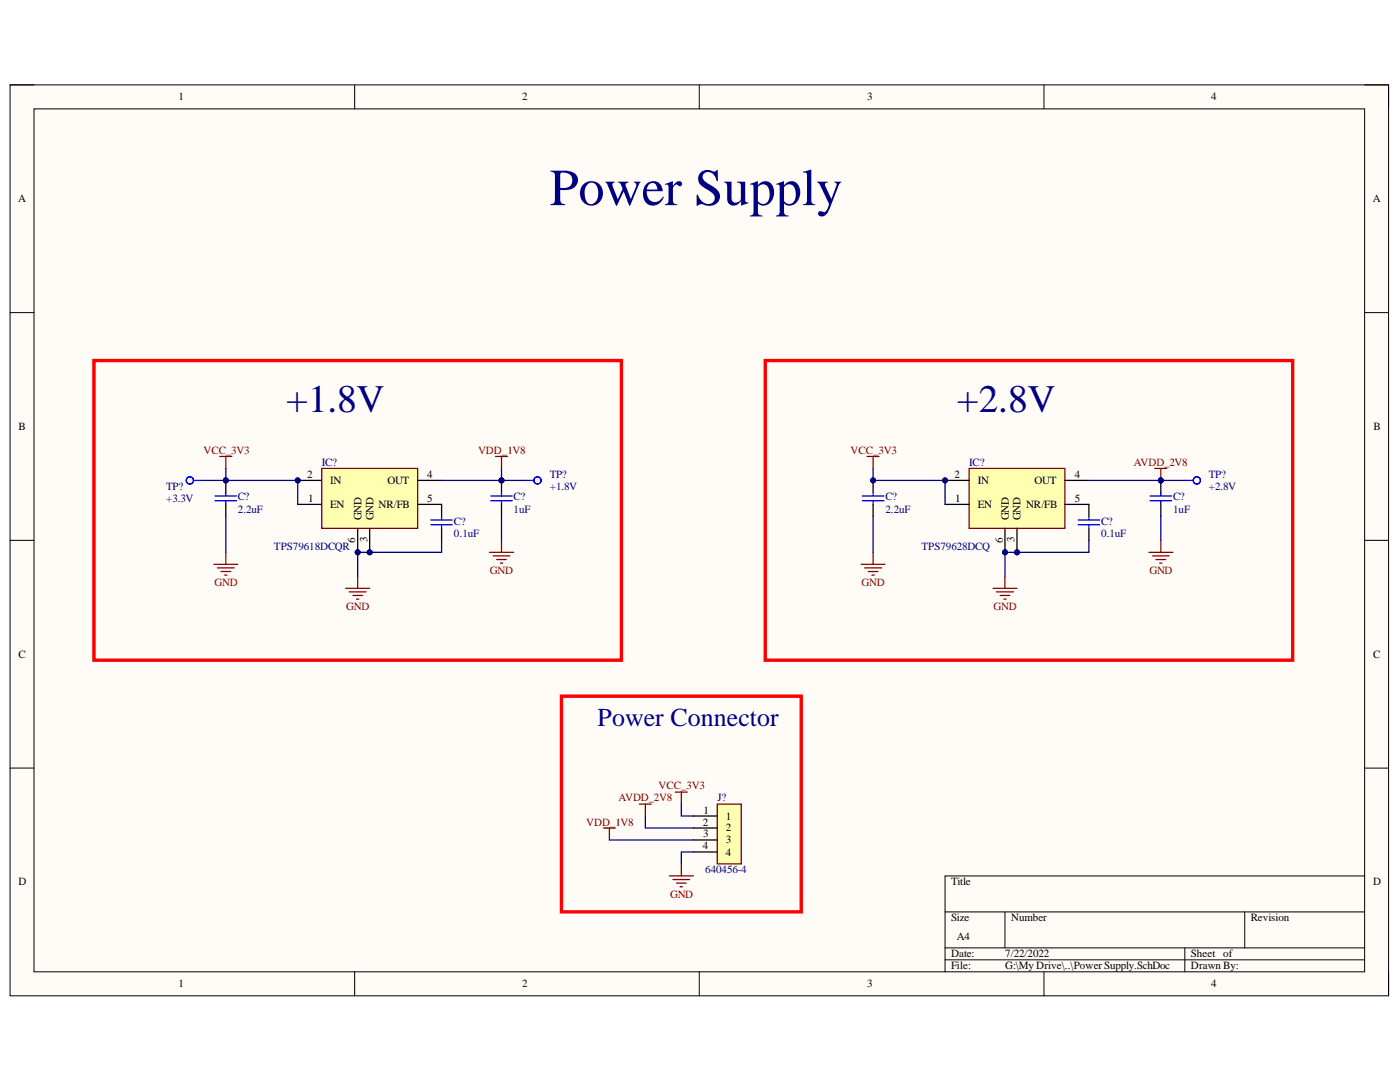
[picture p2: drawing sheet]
<svg xmlns="http://www.w3.org/2000/svg" width="279mm" height="216mm" viewBox="0 0 279 216" stroke-linecap="round" stroke-linejoin="round" font-family="sans-serif">
<path d="M2 16.9h275.1v181.8h-275.1z" fill-rule="evenodd" fill="#fffcf8"/>
<path d="M2 16.9h275.1v181.8h-275.1z" fill="none" stroke="#000" stroke-width=".2"/>
<path d="M6.8 21.7h265.5v172.2h-265.5z" fill-rule="evenodd" fill="#fffcf8"/>
<g fill="none" stroke="#000" stroke-width=".2">
<path d="M2 16.9h4.8M70.8 16.9v4.8M139.6 16.9v4.8M208.3 16.9v4.8M272.3 16.9h4.8v4.8M6.8 21.7h265.5v172.2h-265.5zM2 62.4h4.8M272.3 62.4h4.8M2 107.8h4.8M272.3 107.8h4.8M2 153.3h4.8M272.3 153.3h4.8"/>
<path d="M272.3 174.8h-83.7v19.1M70.8 193.9v4.8M139.6 193.9v4.8M188.6 182h83.7M188.6 189.1h83.7M188.6 191.5h83.7M200.6 182v7.1M208.3 193.9v4.8M236.5 189.1v4.8M248.4 182v7.1M277.1 193.9v4.8"/>
</g>
<path d="M193.4 93.5h19.1v11.9h-19.1z" fill-rule="evenodd" fill="#ffffb0"/>
<path d="M193.4 93.5h19.1v11.9h-19.1z" fill="none" stroke="#800000" stroke-width=".25"/>
<path d="M188.6 95.9h4.8M212.5 95.9h4.8M188.6 100.6h4.8M212.5 100.6h4.8" fill="none" stroke="#000" stroke-width=".25"/>
<path d="M64.2 93.5h19.1v11.9h-19.1z" fill-rule="evenodd" fill="#ffffb0"/>
<g fill="none" stroke="#800000" stroke-width=".25">
<path d="M43.9 91.1h2.4M45.1 91.1v2.4M64.2 93.5h19.1v11.9h-19.1zM98.9 91.1h2.4M100.1 91.1v2.4M173.1 91.1h2.4M174.2 91.1v2.4M230.5 93.5h2.4M231.7 93.5v2.4M42.7 112.6h4.8M43.4 113.3h3.3M44.1 114h1.9"/>
<path d="M44.8 114.8h.5M45.1 110.2v2.4M69 117.4h4.8M69.7 118.1h3.4M70.4 118.8h1.9M71.1 119.5h.5M71.4 115v2.4M97.7 110.2h4.8M98.4 110.9h3.4M99.1 111.6h1.9M99.8 112.4h.5M100.1 107.8v2.4"/>
<path d="M171.9 112.6h4.7M172.6 113.3h3.3M173.3 114h1.9M174 114.8h.5M174.2 110.2v2.4M198.2 117.4h4.8M198.9 118.1h3.3M199.6 118.8h1.9M200.3 119.5h.5M200.6 115v2.4M229.3 110.2h4.8M230 110.9h3.3"/>
<path d="M230.7 111.7h1.9M231.4 112.4h.5M231.7 107.8v2.4"/>
</g>
<path d="M59.4 95.9h4.8M83.3 95.9h4.8M45.1 100.6v2.4M59.4 100.6h4.8M83.3 100.6h4.8v2.4M88.1 105.4v2.4M100.1 100.6v2.4M174.2 100.6v2.4M217.3 100.6v2.4M217.3 105.4v2.4M231.7 100.6v2.4" fill="none" stroke="#000" stroke-width=".25"/>
<g fill="none" stroke="#00f" stroke-width=".25">
<path d="M38.6 95.9h1.7M42.9 99.9h4.3M42.9 99h4.3M45.1 99.9v.7M97.9 99.9h4.3M97.9 99h4.3M100.1 99.9v.7M104.9 95.9h1.6M172.1 99.9h4.3M172.1 99h4.3M174.2 99.9v.7M229.5 99.9h4.3"/>
<path d="M229.5 99h4.3M231.7 99.9v.7M236.5 95.9h1.6M86 104.7h4.3M86 103.8h4.3M88.1 103v.8M88.1 104.7v.7M215.2 104.7h4.3M215.2 103.8h4.3M217.3 103v.8M217.3 104.7v.7"/>
<circle cx="37.9" cy="95.9" r=".72"/>
<circle cx="107.3" cy="95.9" r=".72"/>
<circle cx="238.8" cy="95.9" r=".72"/>
</g>
<path d="M143.1 160.4h4.8v12h-4.8z" fill-rule="evenodd" fill="#ffffb0"/>
<path d="M134.8 158h2.4M136 158v2.4M120.4 165.2h2.4M121.6 165.2v2.4M127.6 160.4h2.4M128.8 160.4v2.4M133.6 174.8h4.8M134.3 175.5h3.3M135 176.2h1.9M135.7 176.9h.5M136 172.4v2.4M143.1 160.4h4.8v12h-4.8z" fill="none" stroke="#800000" stroke-width=".25"/>
<path d="M138.4 162.8h4.7M138.4 165.2h4.7M138.4 167.6h4.7M138.4 170h4.7" fill="none" stroke="#000" stroke-width=".25"/>
<path d="M18.8 71.9h105.2v59.8h-105.2zM152.7 71.9h105.3v59.8h-105.3zM112 138.9h47.9v43.1h-47.9z" fill="none" stroke="#f00" stroke-width=".68"/>
<g fill="none" stroke="#000080" stroke-width=".25">
<path d="M40.3 95.9h19.1v4.7M45.1 93.5v2.4M88.1 95.9h16.8M100.1 93.5v2.4M174.2 93.5v2.4h14.4v4.7M217.3 95.9h19.2M45.1 103v7.2M88.1 107.8v2.4h-16.7v4.8M100.1 103v4.8M174.2 103v7.2M217.3 107.8v2.4h-16.7v4.8M231.7 103v4.8"/>
<path d="M121.6 167.6h16.8M128.8 162.8v2.4h9.6M136 160.4v2.4h2.4M138.4 170h-2.4v2.4"/>
</g>
<text font-size="10.4" fill="#000080" x="109.7" y="40.9">Power Supply</text>
<g font-size="7.8" fill="#000080">
<text x="57.1" y="82.2">+1.8V</text>
<text x="191" y="82.2">+2.8V</text>
</g>
<g font-size="5.6" fill="#000080">
<text x="70.9" y="109">PIIC?06</text>
<text x="73" y="109">PIIC?03</text>
<text x="200" y="109">PIIC?06</text>
<text x="202.5" y="109">PIIC?03</text>
</g>
<text font-size="5.2" fill="#000080" x="119.3" y="144.9">Power Connector</text>
<g font-size="3.5" fill="#000080">
<text x="44.5" y="97.7">PIC?01</text>
<text x="99.5" y="97.7">PIC?01</text>
<text x="173.6" y="97.7">PIC?01</text>
<text x="231.1" y="97.7">PIC?01</text>
</g>
<g font-size="2.2">
<text x="35.6" y="20">1</text>
<text x="104.2" y="20">2</text>
<text x="173.1" y="20">3</text>
<text x="241.7" y="20">4</text>
<text x="3.6" y="40.3">A</text>
<text x="274" y="40.3">A</text>
<text x="3.7" y="85.8">B</text>
<text x="274.1" y="85.8">B</text>
<text x="61.3" y="95.4">2</text>
<text x="85.3" y="95.4">4</text>
<text x="190.5" y="95.4">2</text>
<text x="214.5" y="95.4">4</text>
<text x="61.5" y="100.1">1</text>
<text x="65.9" y="101.3">EN</text>
<text x="65.9" y="96.6">IN</text>
<text x="75.5" y="101.3">NR/FB</text>
<text x="77.3" y="96.6">OUT</text>
<text x="85.3" y="100.1">5</text>
<text x="190.6" y="100.1">1</text>
<text x="195.1" y="101.3">EN</text>
<text x="195.1" y="96.6">IN</text>
<text x="204.8" y="101.3">NR/FB</text>
<text x="206.5" y="96.6">OUT</text>
<text x="214.5" y="100.1">5</text>
<text x="72.1" y="103.8" transform="rotate(-90 72.1 103.8)">GND</text>
<text x="74.5" y="103.8" transform="rotate(-90 74.5 103.8)">GND</text>
<text x="201.3" y="103.8" transform="rotate(-90 201.3 103.8)">GND</text>
<text x="203.7" y="103.8" transform="rotate(-90 203.7 103.8)">GND</text>
<text x="70.9" y="108.3" transform="rotate(-90 70.9 108.3)">6</text>
<text x="73.3" y="108.2" transform="rotate(-90 73.3 108.2)">3</text>
<text x="200.1" y="108.3" transform="rotate(-90 200.1 108.3)">6</text>
<text x="202.5" y="108.2" transform="rotate(-90 202.5 108.2)">3</text>
<text x="3.7" y="131.2">C</text>
<text x="274" y="131.2">C</text>
<text x="140.2" y="164.7">2</text>
<text x="140.3" y="167.1">3</text>
<text x="140.4" y="162.4">1</text>
<text x="144.9" y="163.5">1</text>
<text x="144.9" y="165.9">2</text>
<text x="140.2" y="169.5">4</text>
<text x="144.9" y="168.3">3</text>
<text x="144.9" y="170.7">4</text>
<text x="3.7" y="176.6">D</text>
<text x="189.8" y="176.6">Title</text>
<text x="274" y="176.6">D</text>
<text x="189.8" y="183.8">Size</text>
<text x="201.8" y="183.8">Number</text>
<text x="249.6" y="183.8">Revision</text>
<text x="189.8" y="191">Date:</text>
<text x="191" y="187.5">A4</text>
<text x="200.6" y="191">7/22/2022</text>
<text x="237.7" y="191">Sheet of</text>
<text x="35.6" y="197">1</text>
<text x="104.2" y="197">2</text>
<text x="173.1" y="197">3</text>
<text x="189.8" y="193.4">File:</text>
<text x="200.6" y="193.4">G:\My Drive\..\PowerSupply.SchDoc</text>
<text x="237.7" y="193.4">Drawn By:</text>
<text x="241.7" y="197">4</text>
</g>
<g font-size="2.2" fill="#800000">
<text x="40.6" y="90.6">VCC_3V3</text>
<text x="95.4" y="90.6">VDD_1V8</text>
<text x="169.8" y="90.6">VCC_3V3</text>
<text x="226.3" y="92.9">AVDD_2V8</text>
<text x="42.8" y="116.9">GND</text>
<text x="97.8" y="114.5">GND</text>
<text x="172" y="116.9">GND</text>
<text x="229.4" y="114.5">GND</text>
<text x="69.1" y="121.7">GND</text>
<text x="198.3" y="121.7">GND</text>
<text x="123.4" y="159.9">AVDD_2V8</text>
<text x="131.4" y="157.5">VCC_3V3</text>
<text x="117" y="164.7">VDD_1V8</text>
<text x="133.7" y="179.1">GND</text>
</g>
<g font-size="2.2" fill="#000080">
<text x="64.2" y="92.9">IC?</text>
<text x="109.7" y="95.4">TP?</text>
<text x="193.4" y="92.9">IC?</text>
<text x="241.2" y="95.4">TP?</text>
<text x="33.2" y="97.8">TP?</text>
<text x="33.2" y="100.1">+3.3V</text>
<text x="47.5" y="99.9">C?</text>
<text x="102.5" y="99.9">C?</text>
<text x="109.7" y="97.8">+1.8V</text>
<text x="176.7" y="99.9">C?</text>
<text x="234.1" y="99.9">C?</text>
<text x="241.2" y="97.8">+2.8V</text>
<text x="47.5" y="102.3">2.2uF</text>
<text x="90.6" y="104.7">C?</text>
<text x="90.6" y="107.1">0.1uF</text>
<text x="102.5" y="102.3">1uF</text>
<text x="176.7" y="102.3">2.2uF</text>
<text x="219.7" y="104.7">C?</text>
<text x="219.7" y="107.1">0.1uF</text>
<text x="234.1" y="102.3">1uF</text>
<text x="54.6" y="109.7">TPS79618DCQR</text>
<text x="183.9" y="109.7">TPS79628DCQ</text>
<text x="143.2" y="159.9">J?</text>
<text x="140.7" y="174.3">640456-4</text>
</g>
<g font-size="1.1" fill="#000080">
<text x="58.9" y="96">PIIC?02</text>
<text x="188" y="96">PIIC?02</text>
</g>
</svg>
